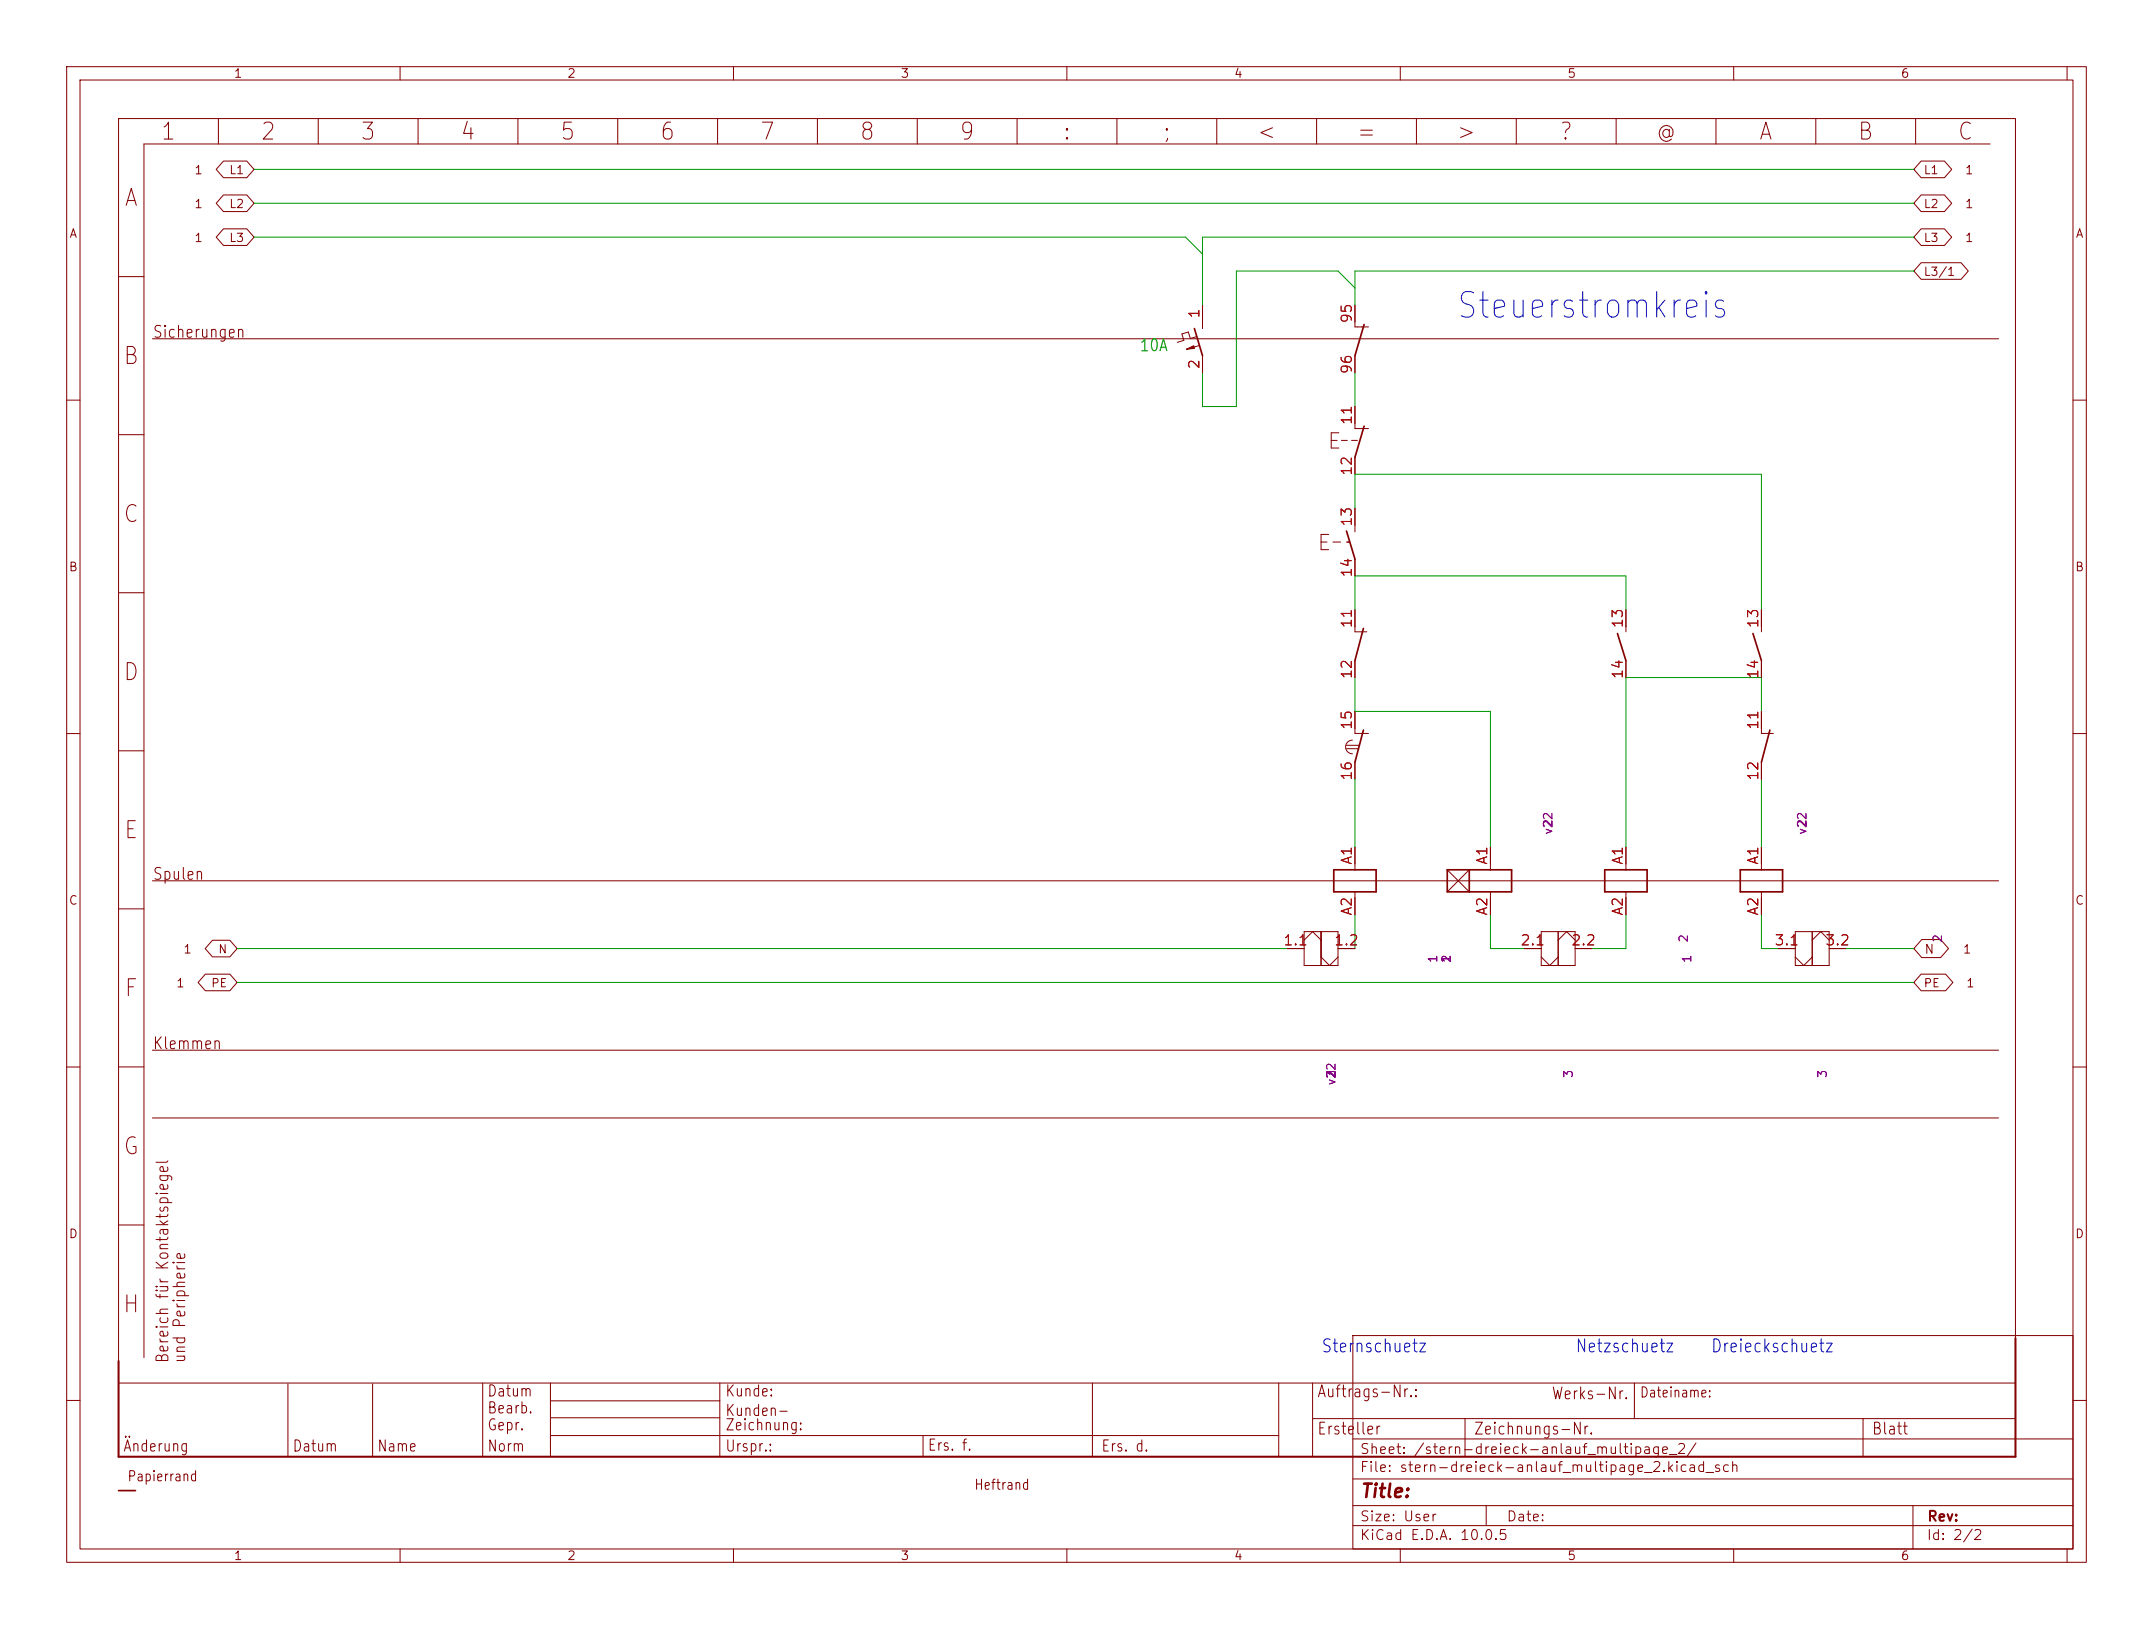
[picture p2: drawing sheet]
<svg xmlns="http://www.w3.org/2000/svg" width="323mm" height="244mm" viewBox="0 0 323 244" stroke-linecap="round" stroke-linejoin="round" font-family="sans-serif">
<g fill="none" stroke="#840000" stroke-width=".15">
<path d="M10 10h302.9v224.3h-302.9zM12 12h298.9v220.3h-298.9zM17.8 17.8h284.5v189.6h-284.5zM32.8 17.8v3.8M47.7 17.8v3.8M60 10v2M62.7 17.8v3.8M77.7 17.8v3.8M92.6 17.8v3.8M107.6 17.8v3.8M110 10v2M122.6 17.8v3.8"/>
<path d="M137.6 17.8v3.8M152.5 17.8v3.8M160 10v2M167.5 17.8v3.8M182.5 17.8v3.8M197.5 17.8v3.8M210 10v2M212.4 17.8v3.8M227.4 17.8v3.8M242.4 17.8v3.8M257.3 17.8v3.8M260 10v2"/>
<path d="M272.3 17.8v3.8M287.3 17.8v3.8M310 10v2M33.5 29.2h3.5l1.1 1.3-1.1 1.2h-3.5l-1.1-1.2zM33.5 24.2h3.5l1.1 1.2-1.1 1.2h-3.5l-1.1-1.2zM33.5 34.3h3.5l1.1 1.3-1.1 1.2h-3.5l-1.1-1.2zM288.1 34.3h3.5l1.1 1.3-1.1 1.2h-3.5l-1.1-1.2zM288.1 29.2h3.5l1.1 1.3-1.1 1.2h-3.5l-1.1-1.2zM288.1 24.2h3.5l1.1 1.2-1.1 1.2h-3.5l-1.1-1.2zM288.1 39.4h6l1.1 1.2-1.1 1.3h-6l-1.1-1.3zM298.4 21.6h-276.8v182M17.8 41.5h3.8"/>
<path d="M22.9 50.8h276.8M179.5 50.5l-1 .3-.3-1-1 .3 .3 .9-.9 .3M179.9 51.8l-2 .6M180.3 45.7v3.6M180.3 53.3v2.6M203.2 45.7v3.3h2M203.2 53.3v2.6M10 60h2M17.8 65.2h3.8M199.6 66h.9M200.8 64.9h-1.2v2.3h1.2M201.2 66h.9"/>
<path d="M202.7 66h.9M203.2 61v3.3h2M203.2 68.6v2.5M203.2 76.2v3.6M310.9 60h2M17.8 88.9h3.8M198.1 81.3h.9M199.3 80.1h-1.2v2.3h1.2M199.9 81.3h1.1M201.9 81.3h.5M203.2 83.8v2.6M203.2 91.4v3.3h1.8"/>
<path d="M203.2 99.1v2.5M243.8 91.4v3.3M243.8 99.1v2.5M264.2 91.4v3.3M264.2 99.1v2.5M10 110h2M17.8 112.6h3.8M201.9 112.3h1.8M201.9 111.8h1.9M202.8 111a1.02 1.02 0 0 0-1 1 1.02 1.02 0 0 0 1 1M203.2 106.7v3.3h2M203.2 114.3v2.5"/>
<path d="M264.2 106.7v3.3h1.7M264.2 114.3v2.5M310.9 110h2M17.8 136.3h3.8M22.9 132.1h276.8M195.6 139.7h5.1v5.1h-5.1zM198.1 139.7v5.1M203.2 127v3.4M203.2 133.7v3.5M217 130.4l3.3 3.3M220.3 130.4l-3.3 3.3M223.5 127v3.4"/>
<path d="M223.5 133.7v3.5M231.1 139.7h5.1v5.1h-5.1zM233.7 139.7v5.1M243.8 127v3.4M243.8 133.7v3.5M264.2 127v3.4M264.2 133.7v3.5M269.2 139.7h5.1v5.1h-5.1zM271.8 139.7v5.1M17.8 160h3.8M22.9 157.5h276.8M30.8 146.1h3.7l1.1 1.2-1.1 1.3h-3.7l-1.1-1.3z"/>
<path d="M31.9 141h2.6l1.1 1.2-1.1 1.3h-2.6l-1.1-1.3zM193 142.2h2.6M195.6 141l1.2-1.3 1.3 1.3M198.1 143.5l1.3 1.3 1.3-1.3M200.7 142.2h2.5M228.6 142.2h2.5M231.1 143.5l1.3 1.3 1.3-1.3M233.7 141l1.2-1.3 1.3 1.3M236.2 142.2h2.6M266.7 142.2h2.5M269.2 143.5l1.3 1.3 1.3-1.3M271.8 141l1.2-1.3 1.3 1.3"/>
<path d="M274.3 142.2h2.6M288.1 146.1h3.7l1.1 1.2-1.1 1.3h-3.7l-1.1-1.3zM288.2 140.9h2.8l1.2 1.3-1.2 1.4h-2.8l-1.2-1.4zM10 160h2M22.9 167.6h276.8M310.9 160h2M17.8 183.7h3.8M10 210h2M43.2 207.5v10.9M55.9 207.5v10.9M72.4 207.4v11M82.5 207.4v11"/>
<path d="M82.5 210.1h25.4M82.5 212.6h25.4M82.5 215.3h109.3M107.9 207.4v11M138.4 215.3v3.1M163.8 207.4v11M191.8 207.4v11M196.8 207.4v11M196.8 212.7h105.3M202.9 200.3h108v32h-108zM202.9 215.8h108M219.7 212.7v5.7"/>
<path d="M245.1 207.4v5.3M279.4 212.7v5.7M310.9 210h2M60 232.3v2M110 232.3v2M160 232.3v2M202.9 228.8h108M202.9 225.8h108M202.9 221.8h108M210 232.3v2M222.9 225.8v3M260 232.3v2"/>
<path d="M286.9 225.8v6.5M310 232.3v2"/>
</g>
<g fill="none" stroke="#840000" stroke-width=".25">
<path d="M179.1 49.3l1.2 4M204.6 48.7l-1.4 4.6M201.9 79.6l1.3 4.2M204.6 63.9l-1.4 4.7M204.5 94.2l-1.3 4.9M242.6 95l1.2 4.1M262.9 95l1.3 4.1M204.5 109.5l-1.3 4.8M265.4 109.5l-1.2 4.8M200 130.4h6.4v3.3h-6.4zM217 130.4h9.7v3.3h-9.7zM220.3 130.4v3.3"/>
<path d="M240.7 130.4h6.3v3.3h-6.3zM261 130.4h6.3v3.3h-6.3zM17.8 223.5h2.5"/>
</g>
<path d="M302.3 200.7v17.7h-284.5v-14.3" fill="none" stroke="#840000" stroke-width=".3"/>
<path d="M177.9 52.4l1.1-.6 .1 .4z" fill="#840000" stroke="#840000" stroke-width=".15"/>
<g fill="none" stroke="#009600" stroke-width=".15">
<path d="M38.1 25.4h248.9M38.1 35.6h139.7l2.5 2.5M38.1 30.5h248.9M287 35.6h-106.7v10.1M203.2 55.9v5.1M203.2 43.2l-2.5-2.6h-15.3v20.4h-5.1v-5.1M287 40.6h-83.8v5.1M203.2 76.2v-5.1h61v20.3M203.2 91.4v-5h40.6v5M203.2 101.6v5.1h20.3v20.3M203.2 116.8v10.2M264.2 106.7v-5.1h-20.4v25.4"/>
<path d="M264.2 116.8v10.2M203.2 137.2v5M223.5 137.2v5h5.1M243.8 137.2v5h-5M264.2 137.2v5h2.5M35.6 142.2h157.4M35.6 147.3h251.4M276.9 142.2h10.1"/>
</g>
<text font-size="3.8" fill="#0000c2" x="218.2" y="48.7">Steuerstromkreis</text>
<g font-size="2.5" fill="#840000">
<text x="23.9" y="21.6">1</text>
<text x="38.9" y="21.6">2</text>
<text x="53.9" y="21.6">3</text>
<text x="68.9" y="21.6">4</text>
<text x="83.8" y="21.6">5</text>
<text x="98.8" y="21.6">6</text>
<text x="113.8" y="21.6">7</text>
<text x="128.8" y="21.6">8</text>
<text x="143.7" y="21.6">9</text>
<text x="159.2" y="21.6">:</text>
<text x="174.2" y="21.6">;</text>
<text x="188.3" y="21.6">&lt;</text>
<text x="203.3" y="21.6">=</text>
<text x="218.3" y="21.6">&gt;</text>
<text x="233.7" y="21.6">?</text>
<text x="248.2" y="21.6">@</text>
<text x="263.6" y="21.6">A</text>
<text x="278.4" y="21.6">B</text>
<text x="293.4" y="21.6">C</text>
<text x="18.5" y="31.6">A</text>
<text x="18.3" y="55.3">B</text>
<text x="18.3" y="79">C</text>
<text x="18.3" y="102.7">D</text>
<text x="18.4" y="126.4">E</text>
<text x="18.5" y="150.1">F</text>
<text x="18.3" y="173.8">G</text>
<text x="18.3" y="197.5">H</text>
</g>
<text font-size="2" fill="#840000" x="203.9" y="225.1">Title:</text>
<g font-size="1.9" fill="#0000c2">
<text x="198.1" y="203.3">Sternschuetz</text>
<text x="236.2" y="203.3">Netzschuetz</text>
<text x="256.5" y="203.3">Dreieckschuetz</text>
</g>
<g font-size="1.8" fill="#840000">
<text x="22.8" y="51.1">Sicherungen</text>
<text x="22.8" y="132.4">Spulen</text>
<text x="22.8" y="157.8">Klemmen</text>
<text x="25.7" y="204.5" transform="rotate(-90 25.7 204.5)">Bereich für Kontaktspiegel</text>
<text x="28.3" y="204.5" transform="rotate(-90 28.3 204.5)">und Peripherie</text>
<text x="197.4" y="210">Auftrags-Nr.:</text>
<text x="197.4" y="215.6">Ersteller</text>
<text x="220.9" y="215.6">Zeichnungs-Nr.</text>
<text x="232.6" y="210.3">Werks-Nr.</text>
<text x="280.6" y="215.6">Blatt</text>
</g>
<text font-size="1.8" fill="#006464" x="170.8" y="53.1">10A</text>
<g font-size="1.7" fill="#840000">
<text x="73" y="209.8">Datum</text>
<text x="108.7" y="209.8">Kunde:</text>
<text x="73" y="212.4">Bearb.</text>
<text x="73" y="214.9">Gepr.</text>
<text x="108.7" y="212.8">Kunden-</text>
<text x="108.7" y="214.9">Zeichnung:</text>
<text x="18.4" y="218.1">Änderung</text>
<text x="43.8" y="218.1">Datum</text>
<text x="56.5" y="218.1">Name</text>
<text x="73" y="218.1">Norm</text>
<text x="108.7" y="218.1">Urspr.:</text>
<text x="139" y="218">Ers. f.</text>
<text x="165.1" y="218.1">Ers. d.</text>
</g>
<g font-size="1.5" fill="#a90000">
<text x="180.3" y="47.9" transform="rotate(-90 180.3 47.9)">1</text>
<text x="203.1" y="48.6" transform="rotate(-90 203.1 48.6)">95</text>
<text x="180.3" y="55.5" transform="rotate(-90 180.3 55.5)">2</text>
<text x="203.1" y="56.2" transform="rotate(-90 203.1 56.2)">96</text>
<text x="203.1" y="63.8" transform="rotate(-90 203.1 63.8)">11</text>
<text x="203.1" y="71.5" transform="rotate(-90 203.1 71.5)">12</text>
<text x="203.1" y="79.1" transform="rotate(-90 203.1 79.1)">13</text>
<text x="203.1" y="86.7" transform="rotate(-90 203.1 86.7)">14</text>
<text x="203.1" y="94.3" transform="rotate(-90 203.1 94.3)">11</text>
<text x="243.8" y="94.3" transform="rotate(-90 243.8 94.3)">13</text>
<text x="264.1" y="94.3" transform="rotate(-90 264.1 94.3)">13</text>
<text x="203.1" y="101.9" transform="rotate(-90 203.1 101.9)">12</text>
<text x="243.8" y="101.9" transform="rotate(-90 243.8 101.9)">14</text>
<text x="264.1" y="101.9" transform="rotate(-90 264.1 101.9)">14</text>
<text x="203.1" y="109.6" transform="rotate(-90 203.1 109.6)">15</text>
<text x="264.1" y="109.6" transform="rotate(-90 264.1 109.6)">11</text>
<text x="203.1" y="117.2" transform="rotate(-90 203.1 117.2)">16</text>
<text x="264.1" y="117.2" transform="rotate(-90 264.1 117.2)">12</text>
<text x="203.1" y="129.8" transform="rotate(-90 203.1 129.8)">A1</text>
<text x="223.4" y="129.8" transform="rotate(-90 223.4 129.8)">A1</text>
<text x="243.8" y="129.8" transform="rotate(-90 243.8 129.8)">A1</text>
<text x="264.1" y="129.8" transform="rotate(-90 264.1 129.8)">A1</text>
<text x="203.1" y="137.4" transform="rotate(-90 203.1 137.4)">A2</text>
<text x="223.4" y="137.4" transform="rotate(-90 223.4 137.4)">A2</text>
<text x="243.8" y="137.4" transform="rotate(-90 243.8 137.4)">A2</text>
<text x="264.1" y="137.4" transform="rotate(-90 264.1 137.4)">A2</text>
<text x="192.3" y="142.2">1.1</text>
<text x="200" y="142.2">1.2</text>
<text x="227.9" y="142.2">2.1</text>
<text x="235.5" y="142.2">2.2</text>
<text x="266" y="142.2">3.1</text>
<text x="273.6" y="142.2">3.2</text>
</g>
<g font-size="1.5" fill="#840000">
<text x="245.8" y="209.9">Dateiname:</text>
<text x="203.8" y="221.1">File: stern-dreieck-anlauf_multipage_2.kicad_sch</text>
<text x="203.8" y="218.4">Sheet: /stern-dreieck-anlauf_multipage_2/</text>
<text x="19" y="222.5">Papierrand</text>
<text x="146" y="223.8">Heftrand</text>
<text x="203.8" y="231.3">KiCad E.D.A. 10.0.5</text>
<text x="203.8" y="228.5">Size: User</text>
<text x="225.8" y="228.5">Date:</text>
<text x="288.8" y="231.3">Id: 2/2</text>
<text x="288.9" y="228.5">Rev:</text>
</g>
<text font-size="1.4" fill="#840000" x="288.5" y="143.4">N</text>
<g font-size="1.3" fill="#840000">
<text x="35" y="12">1</text>
<text x="85" y="12">2</text>
<text x="135" y="12">3</text>
<text x="185" y="12">4</text>
<text x="235" y="12">5</text>
<text x="285" y="12">6</text>
<text x="29.1" y="26.5">1</text>
<text x="294.6" y="26.5">1</text>
<text x="10.3" y="36">A</text>
<text x="29.1" y="31.5">1</text>
<text x="294.6" y="31.5">1</text>
<text x="311.2" y="36">A</text>
<text x="29.1" y="36.6">1</text>
<text x="294.6" y="36.6">1</text>
<text x="10.2" y="86">B</text>
<text x="311.1" y="86">B</text>
<text x="10.2" y="136">C</text>
<text x="311.1" y="136">C</text>
<text x="27.4" y="143.3">1</text>
<text x="294.3" y="143.3">1</text>
<text x="26.3" y="148.4">1</text>
<text x="294.8" y="148.4">1</text>
<text x="10.2" y="186">D</text>
<text x="311.1" y="186">D</text>
<text x="35" y="234.3">1</text>
<text x="85" y="234.3">2</text>
<text x="135" y="234.3">3</text>
<text x="185" y="234.3">4</text>
<text x="235" y="234.3">5</text>
<text x="285" y="234.3">6</text>
</g>
<g font-size="1.3" fill="#840084">
<text x="233.1" y="125.3" transform="rotate(-90 233.1 125.3)">v22</text>
<text x="233.1" y="124.2" transform="rotate(-90 233.1 124.2)">2</text>
<text x="271.2" y="125.3" transform="rotate(-90 271.2 125.3)">v22</text>
<text x="271.2" y="124.2" transform="rotate(-90 271.2 124.2)">2</text>
<text x="253.4" y="141.4" transform="rotate(-90 253.4 141.4)">2</text>
<text x="291.5" y="141.4" transform="rotate(-90 291.5 141.4)">2</text>
<text x="215.8" y="144.5" transform="rotate(-90 215.8 144.5)">1</text>
<text x="217.9" y="144.5" transform="rotate(-90 217.9 144.5)">1</text>
<text x="217.9" y="144.5" transform="rotate(-90 217.9 144.5)">2</text>
<text x="253.9" y="144.5" transform="rotate(-90 253.9 144.5)">1</text>
<text x="200.6" y="161.8" transform="rotate(-90 200.6 161.8)">2</text>
<text x="200.6" y="161.8" transform="rotate(-90 200.6 161.8)">3</text>
<text x="236.2" y="161.8" transform="rotate(-90 236.2 161.8)">3</text>
<text x="274.3" y="161.8" transform="rotate(-90 274.3 161.8)">3</text>
<text x="200.6" y="162.9" transform="rotate(-90 200.6 162.9)">v22</text>
</g>
<g font-size="1.2" fill="#840000">
<text x="34.3" y="26.4">L1</text>
<text x="288.4" y="26.4">L1</text>
<text x="34.3" y="31.5">L2</text>
<text x="288.4" y="31.5">L2</text>
<text x="34.3" y="36.6">L3</text>
<text x="288.4" y="36.6">L3</text>
<text x="288.4" y="41.7">L3/1</text>
<text x="32.6" y="143.3">N</text>
<text x="31.6" y="148.4">PE</text>
<text x="288.4" y="148.4">PE</text>
</g>
</svg>
